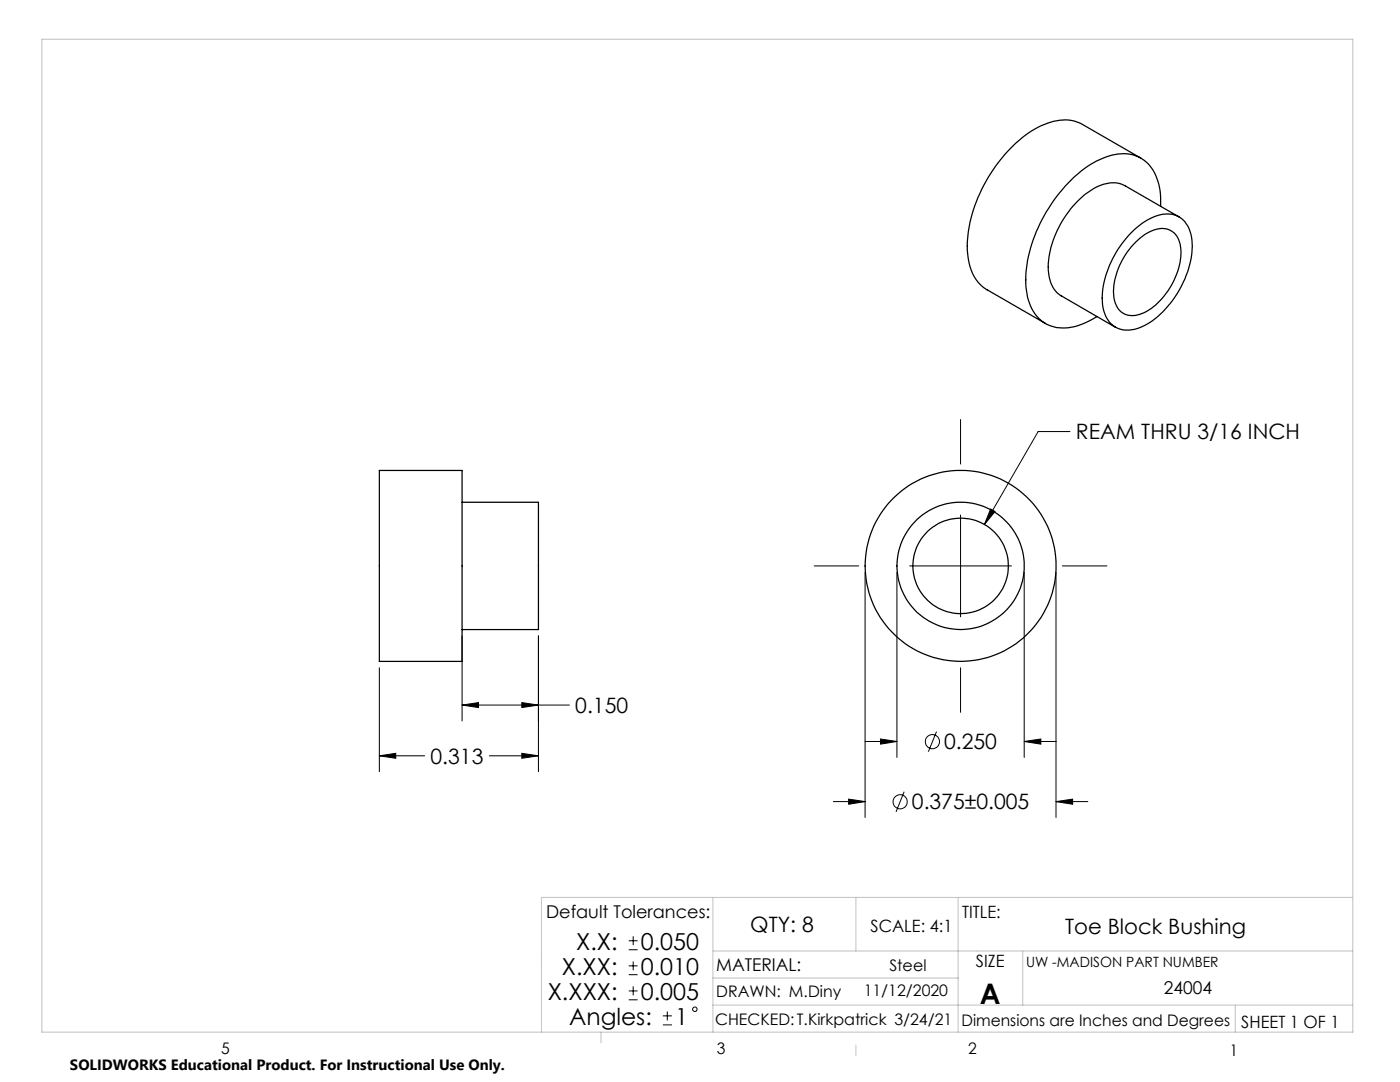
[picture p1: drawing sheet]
<svg xmlns="http://www.w3.org/2000/svg" width="279mm" height="216mm" viewBox="0 0 279 216" stroke-linecap="round" stroke-linejoin="round" font-family="sans-serif">
<g fill="none" stroke="#000" stroke-width=".2">
<path d="M191.7 83.7v8.9M213.5 86.1h-6.3l-10.7 18.6M162.5 112.9h8.9M172.6 114.2v48.9M179 114.2v36.9M181.5 112.9h20.4M191.7 102.8v20.3M197.7 101.6l.9 .5-2.1 2.6zM204.4 114.2v36.9M210.7 114.2v48.9M212 112.9h8.9M75.7 133.2v20.8"/>
<path d="M92.2 126.9v17M107.5 126.9v27.1M191.7 133.2v8.9M75.7 150.8l3.3-.5v1zM75.7 150.8h9M92.2 140.7l3.3-.5v1zM92.2 140.7h21.4M97.6 150.8h9.9M104.1 150.3l3.4 .5-3.4 .5zM104.1 140.2l3.4 .5-3.4 .5zM166.3 159.9h6.3M169.4 159.5l3.2 .4-3.2 .6z"/>
<path d="M172.6 148h6.4M175.7 147.5l3.3 .5-3.3 .5zM180.4 158l-1.6 4M186.9 146l-1.6 4M204.4 148l3.3-.5v1zM204.4 148h6.3M210.7 159.9l3.4-.4v1zM210.7 159.9h6.4M125.5 189.5h1.7M125.5 187.7h1.7M125.5 194.5h1.7M125.5 192.7h1.7"/>
<path d="M125.5 199.5h1.7M125.5 197.7h1.7M126.4 186.8v1.8M126.4 191.8v1.8M126.4 196.8v1.8M132.3 204.5h1.8M132.3 202.7h1.8M133.2 201.8v1.8"/>
<circle cx="179.6" cy="160" r="1.4"/>
<circle cx="186.1" cy="148" r="1.42"/>
<circle cx="138.7" cy="201.4" r=".44"/>
</g>
<path d="M8.4 7.8h261.6v198.2h-261.6zM142.3 179.1v26.9M170.8 179.1v10.7M191.2 179.1v26.9M270 179.1h-161.9v26.9M142.3 189.8h127.7M142.3 195.2h48.9M204.1 189.8v10.8M119.9 206v2.1M142.3 200.6h127.7M170.8 208.5v2.2M246.5 200.6v5.4" fill="none" stroke="#c0c0c0" stroke-width=".2"/>
<path d="M75.7 150.8l3.3-.5v1zM104.1 150.3l3.4 .5-3.4 .5zM92.2 140.7l3.3-.5v1zM104.1 140.2l3.4 .5-3.4 .5zM169.4 159.5l3.2 .4-3.2 .6zM210.7 159.9l3.4-.4v1zM175.7 147.5l3.3 .5-3.3 .5zM204.4 148l3.3-.5v1zM197.7 101.6l-1.2 3.1 2.1-2.6z" fill="#000"/>
<g fill="none" stroke="#000" stroke-width=".25">
<path d="M227.7 31.6l-11.7-6.8a8.3 8.3 0 0 0-7.6 0 25 25 0 0 0-11.2 10.6 26 26 0 0 0-4 15.8 8.4 8.4 0 0 0 3.8 6.6l11.7 6.8M225.4 46.8a11.5 11.5 0 0 1 7.6-4.1 4.8 4.8 0 0 1 4.7 4.1 16.8 16.8 0 0 1-3 12.1 15.3 15.3 0 0 1-8.3 6.8 4.9 4.9 0 0 1-6.2-4 16.8 16.8 0 0 1 3-12zM226.6 48.3a7.5 7.5 0 0 1 6.1-2.7 3.9 3.9 0 0 1 3 4 14.5 14.5 0 0 1-7.3 12.8 4 4 0 0 1-5.2-.8 8.4 8.4 0 0 1-.2-7.4 15.7 15.7 0 0 1 3.6-5.9zM231.6 41.2a11 11 0 0 0-2.8-8.9 7.6 7.6 0 0 0-8.1-1 23.8 23.8 0 0 0-10.8 9.3 27.5 27.5 0 0 0-5.1 16.7 8.9 8.9 0 0 0 4.1 7.4 9.2 9.2 0 0 0 8.6-.7l1.4-.9M235.3 43.3l-10.8-6.2a6.2 6.2 0 0 0-6.3 .6 19.7 19.7 0 0 0-9 16.1 6.1 6.1 0 0 0 2.6 5.3l10.8 6.2M75.7 93.9h16.5v38.1h-16.5zM92.2 100.2h15.3v25.4h-15.3"/>
<circle cx="191.7" cy="112.9" r="12.7"/>
<circle cx="191.7" cy="112.9" r="19"/>
<circle cx="191.7" cy="112.9" r="9.5"/>
</g>
<text font-size="5.6" x="195.6" y="200.3">A</text>
<g font-size="4.7">
<text x="115" y="189.5">X.X:</text>
<text x="127.9" y="189.5">0.050</text>
<text x="112.1" y="194.5">X.XX:</text>
<text x="127.9" y="194.5">0.010</text>
<text x="109.3" y="199.5">X.XXX:</text>
<text x="127.9" y="199.5">0.005</text>
<text x="113.6" y="204.5">Angles:</text>
<text x="134.7" y="204.5">1</text>
</g>
<g font-size="4.2">
<text x="214.7" y="87.7">REAM THRU 3/16 INCH</text>
<text x="114.8" y="142.3">0.150</text>
<text x="188.4" y="149.5">0.250</text>
<text x="85.9" y="152.4">0.313</text>
<text x="182" y="161.5">0.375±0.005</text>
<text x="149.7" y="185.9">QTY: 8</text>
<text x="212.6" y="186.4">Toe Block Bushing</text>
</g>
<g font-size="3.5">
<text x="109" y="183.1">Default Tolerances:</text>
<text x="142.9" y="193.8">MATERIAL:</text>
<text x="232.2" y="198.4">24004</text>
</g>
<g font-size="3.4">
<text x="173.7" y="185.9">SCALE: 4:1</text>
<text x="192" y="183.1">TITLE:</text>
<text x="194.8" y="193">SIZE</text>
<text x="247.7" y="205.1">SHEET 1 OF 1</text>
</g>
<g font-size="3.2">
<text x="177.5" y="193.8">Steel</text>
<text x="142.9" y="199">DRAWN: M.Diny</text>
<text x="172.4" y="198.8">11/12/2020</text>
<text x="142.7" y="204.5">CHECKED:T.Kirkpatrick 3/24/21</text>
<text x="191.9" y="204.8">Dimensions are Inches and Degrees</text>
<text x="44.2" y="210.4">5</text>
<text x="143.1" y="210.4">3</text>
<text x="193.2" y="210.3">2</text>
<text x="245.4" y="210.6">1</text>
</g>
<text font-size="3" x="14" y="213.5">SOLIDWORKS Educational Product. For Instructional Use Only.</text>
<text font-size="2.8" x="204.8" y="193">UW -MADISON PART NUMBER</text>
</svg>
